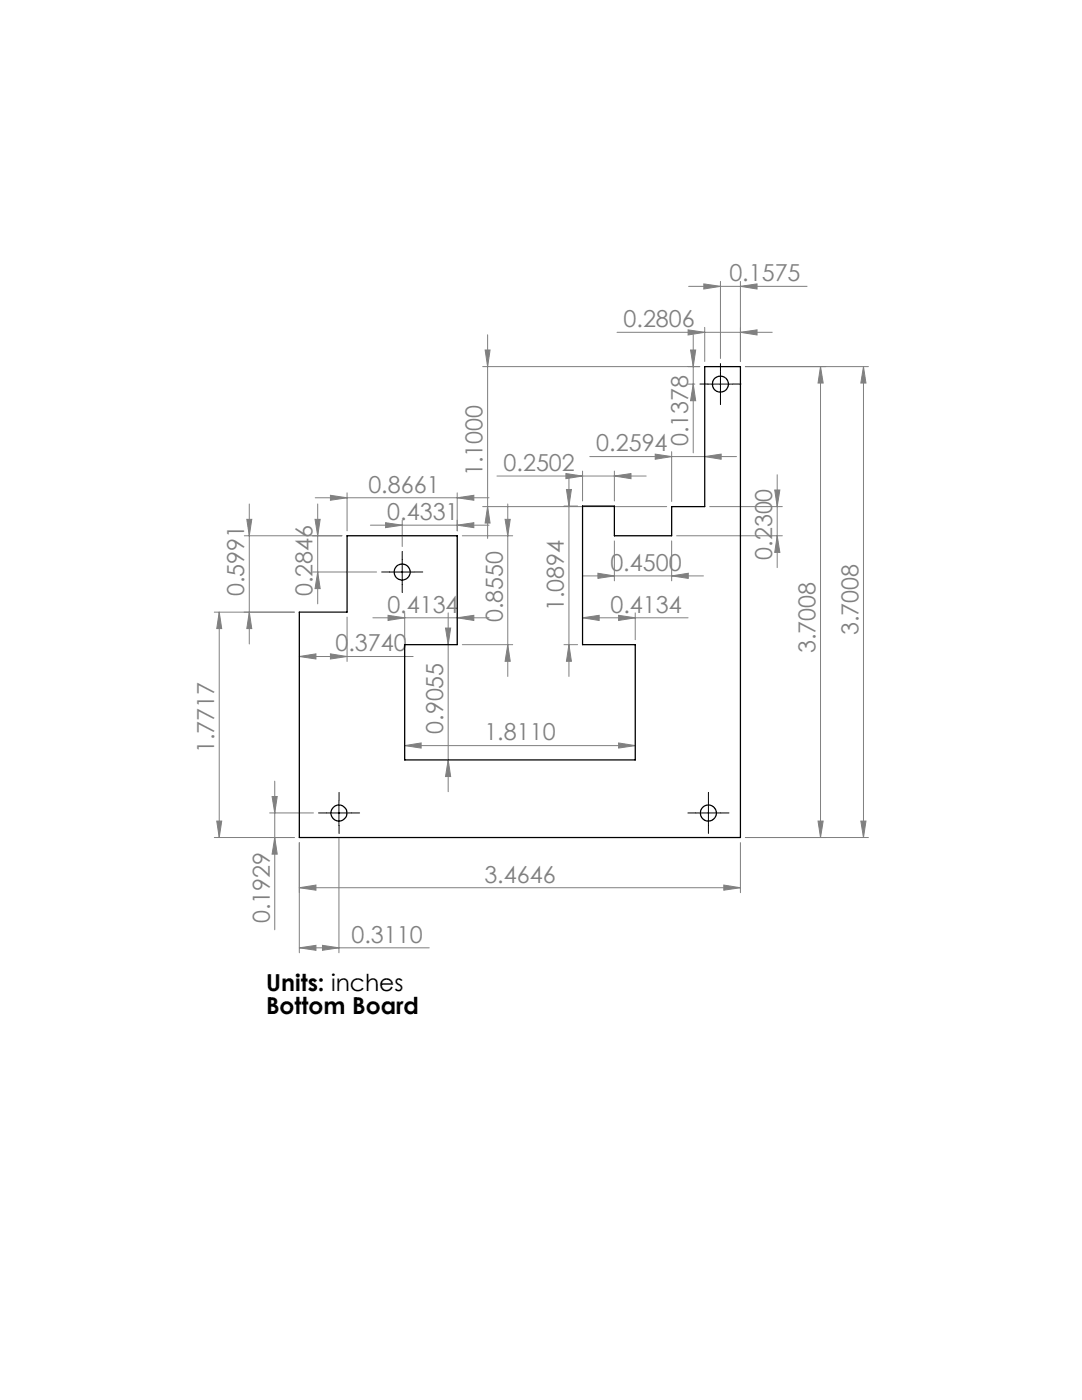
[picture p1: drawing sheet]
<svg xmlns="http://www.w3.org/2000/svg" width="216mm" height="279mm" viewBox="0 0 216 279" stroke-linecap="round" stroke-linejoin="round" font-family="sans-serif">
<g fill="none" stroke="#808080" stroke-width=".2">
<path d="M137.4 57.2h23.6M140.4 56.7l3.4 .4-3.4 .6zM143.8 56.2v15.3M147.7 57.1l3.4-.4v1zM147.7 56.2v15.9M96.3 73.2h43.3M96.8 69.9h1l-.5 3.3zM97.3 66.8v40.7M123.1 66.3h31M137.3 76.7h1.3M137.3 65.8l3.3 .5-3.3 .6zM137.8 69.9h1l-.5 3.3z"/>
<path d="M138.3 76.7l.5 3.3h-1zM138.3 66.8v23.6M140.6 65.3v6.8M147.7 66.3l3.4-.5v1.1zM148.7 73.2h24.6M163.7 73.2l.6 3.2h-1.1zM163.7 73.2v93.9M172.3 73.2l.5 3.2h-1zM172.3 73.2v93.9M62.9 99.3h34.7M65.9 98.8l3.4 .5-3.4 .5zM69.3 98.4v7.5"/>
<path d="M91.2 99.3l3.3-.5v1zM91.2 98.4v7.5M99.2 95h29.7M112.9 94.5l3.3 .5-3.3 .5zM113 97.7h1l-.5 3.3zM113.5 94.7v40.3M116.2 94v6M117.7 91.1h29.3M122.6 95l3.3-.5v1zM122.6 94v6M130.7 90.6l3.3 .5-3.3 .6zM134 90.1v10"/>
<path d="M140.6 91.1l3.3-.5v1.1zM154.6 97.8h1l-.5 3.3zM155.1 94.8v18.5M48.8 106.9h19.4M49.2 103.6h1l-.5 3.3zM49.7 100.6v27.9M62.4 114.2h12.7M62.9 103.6h1l-.5 3.3zM63.4 100.6v19.9M63.4 114.2l.5 3.3h-1zM73.9 104.8h23.7M76.9 104.3l3.4 .5-3.4 .5z"/>
<path d="M80.3 103.8v5.3M91.2 104.8l3.3-.5v1zM92.3 106.9h10M96.3 101.1h36.7M97.3 101.1l.5 3.3h-1zM100.8 103.6h1l-.5 3.3zM101.3 100.6v34.4M112.5 101h2.8M116.2 114.9h24.2M119.3 114.4l3.3 .5-3.3 .5zM122.6 107.9v8M134 114.9l3.3-.5v1z"/>
<path d="M134 107.9v8M135 106.9h21.1M141.6 101.1h14.5M155.1 106.9l.5 3.3h-1zM42.8 122.2h15.9M43.7 122.2l.5 3.2h-.9zM43.7 122.2v44.9M49.7 122.2l.5 3.2h-1zM59.7 131l3.3-.5v1zM59.7 131h22.7M65.9 130.5l3.4 .5-3.4 .5zM69.3 123.2v8.8"/>
<path d="M74.4 123.3h23.2M77.4 122.8l3.4 .5-3.4 .5zM80.8 122.3v5.4M88.9 125.3h1l-.5 3.4zM89.4 122.3v35.7M91.2 123.3l3.3-.5v1zM92.3 128.7h10M101.3 128.7l.5 3.3h-1zM112.5 128.7h2.8M113.5 128.7l.5 3.3h-1zM116.2 123.3l3.4-.5v1zM116.2 123.3h21.1"/>
<path d="M123.4 122.8l3.4 .5-3.4 .5zM126.8 122.3v5.4M54.3 159h1l-.5 3.2zM54.8 155.9v29.7M80.8 148.8l3.2-.5v1zM80.8 148.8h46M89.4 151.7l.5 3.3h-1zM123.4 148.3l3.4 .5-3.4 .5zM42.8 167.1h15.9M43.3 163.9h.9l-.5 3.2zM53.8 162.2h8.7M54.8 167.1l.5 3.4h-1z"/>
<path d="M59.7 177.2l3.3-.6v1.1zM59.7 177.2h88M59.7 168.2v21.9M67.6 167.4v22.7M144.4 176.6l3.3 .6-3.3 .5zM147.7 168.2v10M148.7 167.1h24.6M163.2 163.9h1.1l-.6 3.2zM171.8 163.9h1l-.5 3.2zM59.7 189.2l3.3-.5v1zM59.7 189.2h26M64.3 188.7l3.3 .5-3.3 .5z"/>
</g>
<g fill="none" stroke="#000" stroke-width=".2" stroke-dasharray="15.2 1.3 1.3 1.3">
<path d="M141.3 76.6h-1.6M143.8 74.1v-1.6M143.8 79.1v1.6M146.3 76.6h1.6M77.8 114.2h-1.6M80.3 111.7v-1.6M80.3 116.7v1.6M82.8 114.2h1.6M67.7 159.7v-1.6M141.4 159.7v-1.6M65.2 162.2h-1.6M67.7 164.7v1.6"/>
<path d="M70.2 162.2h1.6M138.9 162.2h-1.6M141.4 164.7v1.6M143.9 162.2h1.6"/>
</g>
<path d="M141.3 76.7h4.9M143.8 74.2v5M77.8 114.2h4.9M80.3 111.7v5M67.6 159.8v4.9M141.4 159.8v4.9M65.2 162.2h4.9M138.9 162.2h4.9" fill="none" stroke="#000" stroke-width=".2"/>
<g fill="#808080">
<path d="M91.2 99.3l3.3-.5v1zM65.9 98.8l3.4 .5-3.4 .5zM64.3 188.7l3.3 .5-3.3 .5zM59.7 189.2l3.3-.5v1z"/>
<path d="M59.7 177.2l3.3-.6v1.1zM144.4 176.6l3.3 .6-3.3 .5zM80.8 148.8l3.2-.5v1zM123.4 148.3l3.4 .5-3.4 .5zM116.2 123.3l3.4-.5v1zM123.4 122.8l3.4 .5-3.4 .5zM130.7 90.6l3.3 .5-3.3 .6zM140.6 91.1l3.3-.5v1.1zM77.4 122.8l3.4 .5-3.4 .5zM91.2 123.3l3.3-.5v1zM59.7 131l3.3-.5v1zM65.9 130.5l3.4 .5-3.4 .5zM140.4 56.7l3.4 .4-3.4 .6zM147.7 57.1l3.4-.4v1z"/>
<path d="M119.3 114.4l3.3 .5-3.3 .5zM134 114.9l3.3-.5v1z"/>
<path d="M112.9 94.5l3.3 .5-3.3 .5zM122.6 95l3.3-.5v1z"/>
<path d="M43.3 163.9h.9l-.5 3.2zM43.7 122.2l.5 3.2h-.9zM163.2 163.9h1.1l-.6 3.2zM163.7 73.2l.6 3.2h-1.1zM113.5 128.7l.5 3.3h-1zM113 97.7h1l-.5 3.3zM155.1 106.9l.5 3.3h-1zM154.6 97.8h1l-.5 3.3zM97.3 101.1l.5 3.3h-1zM96.8 69.9h1l-.5 3.3zM171.8 163.9h1l-.5 3.2zM172.3 73.2l.5 3.2h-1zM101.3 128.7l.5 3.3h-1zM100.8 103.6h1l-.5 3.3zM63.4 114.2l.5 3.3h-1zM62.9 103.6h1l-.5 3.3zM138.3 76.7l.5 3.3h-1zM137.8 69.9h1l-.5 3.3z"/>
<path d="M88.9 125.3h1l-.5 3.4zM89.4 151.7l.5 3.3h-1zM49.2 103.6h1l-.5 3.3zM49.7 122.2l.5 3.2h-1zM54.3 159h1l-.5 3.2zM54.8 167.1l.5 3.4h-1z"/>
<path d="M137.3 65.8l3.3 .5-3.3 .6zM147.7 66.3l3.4-.5v1.1z"/>
<path d="M76.9 104.3l3.4 .5-3.4 .5zM91.2 104.8l3.3-.5v1z"/>
</g>
<g fill="none" stroke="#000" stroke-width=".25">
<path d="M69.3 106.9h21.9v21.8h-10.4v23h46v-23h-10.6v-27.7h6.4v5.9h11.4v-5.8h6.6v-27.9h7.1v93.9h-88v-44.9h9.6z"/>
<circle cx="143.7" cy="76.6" r="1.6"/>
<circle cx="80.2" cy="114.2" r="1.6"/>
<circle cx="67.6" cy="162.3" r="1.6"/>
<circle cx="141.3" cy="162.3" r="1.6"/>
</g>
<g font-size="4.7" fill="#808080">
<text x="145.5" y="56.1">0.1575</text>
<text x="124.4" y="65.3">0.2806</text>
<text x="137.3" y="89.1" transform="rotate(-90 137.3 89.1)">0.1378</text>
<text x="96.3" y="95.1" transform="rotate(-90 96.3 95.1)">1.1000</text>
<text x="100.5" y="94">0.2502</text>
<text x="119" y="90.1">0.2594</text>
<text x="73.5" y="98.3">0.8661</text>
<text x="77.3" y="103.8">0.4331</text>
<text x="121.8" y="113.9">0.4500</text>
<text x="154.1" y="111.7" transform="rotate(-90 154.1 111.7)">0.2300</text>
<text x="48.7" y="118.9" transform="rotate(-90 48.7 118.9)">0.5991</text>
<text x="62.4" y="118.9" transform="rotate(-90 62.4 118.9)">0.2846</text>
<text x="77.3" y="122.3">0.4134</text>
<text x="100.3" y="124.2" transform="rotate(-90 100.3 124.2)">0.8550</text>
<text x="112.5" y="122" transform="rotate(-90 112.5 122)">1.0894</text>
<text x="121.8" y="122.3">0.4134</text>
<text x="66.9" y="130">0.3740</text>
<text x="162.7" y="130.4" transform="rotate(-90 162.7 130.4)">3.7008</text>
<text x="171.3" y="126.8" transform="rotate(-90 171.3 126.8)">3.7008</text>
<text x="88.4" y="146.5" transform="rotate(-90 88.4 146.5)">0.9055</text>
<text x="96.6" y="147.8">1.8110</text>
<text x="42.7" y="150.3" transform="rotate(-90 42.7 150.3)">1.7717</text>
<text x="96.6" y="176.1">3.4646</text>
<text x="53.8" y="184.3" transform="rotate(-90 53.8 184.3)">0.1929</text>
<text x="70.1" y="188.1">0.3110</text>
</g>
<g font-size="4.7">
<text x="53.1" y="197.8">Units: inches</text>
<text x="53.1" y="202.4">Bottom Board</text>
</g>
</svg>
